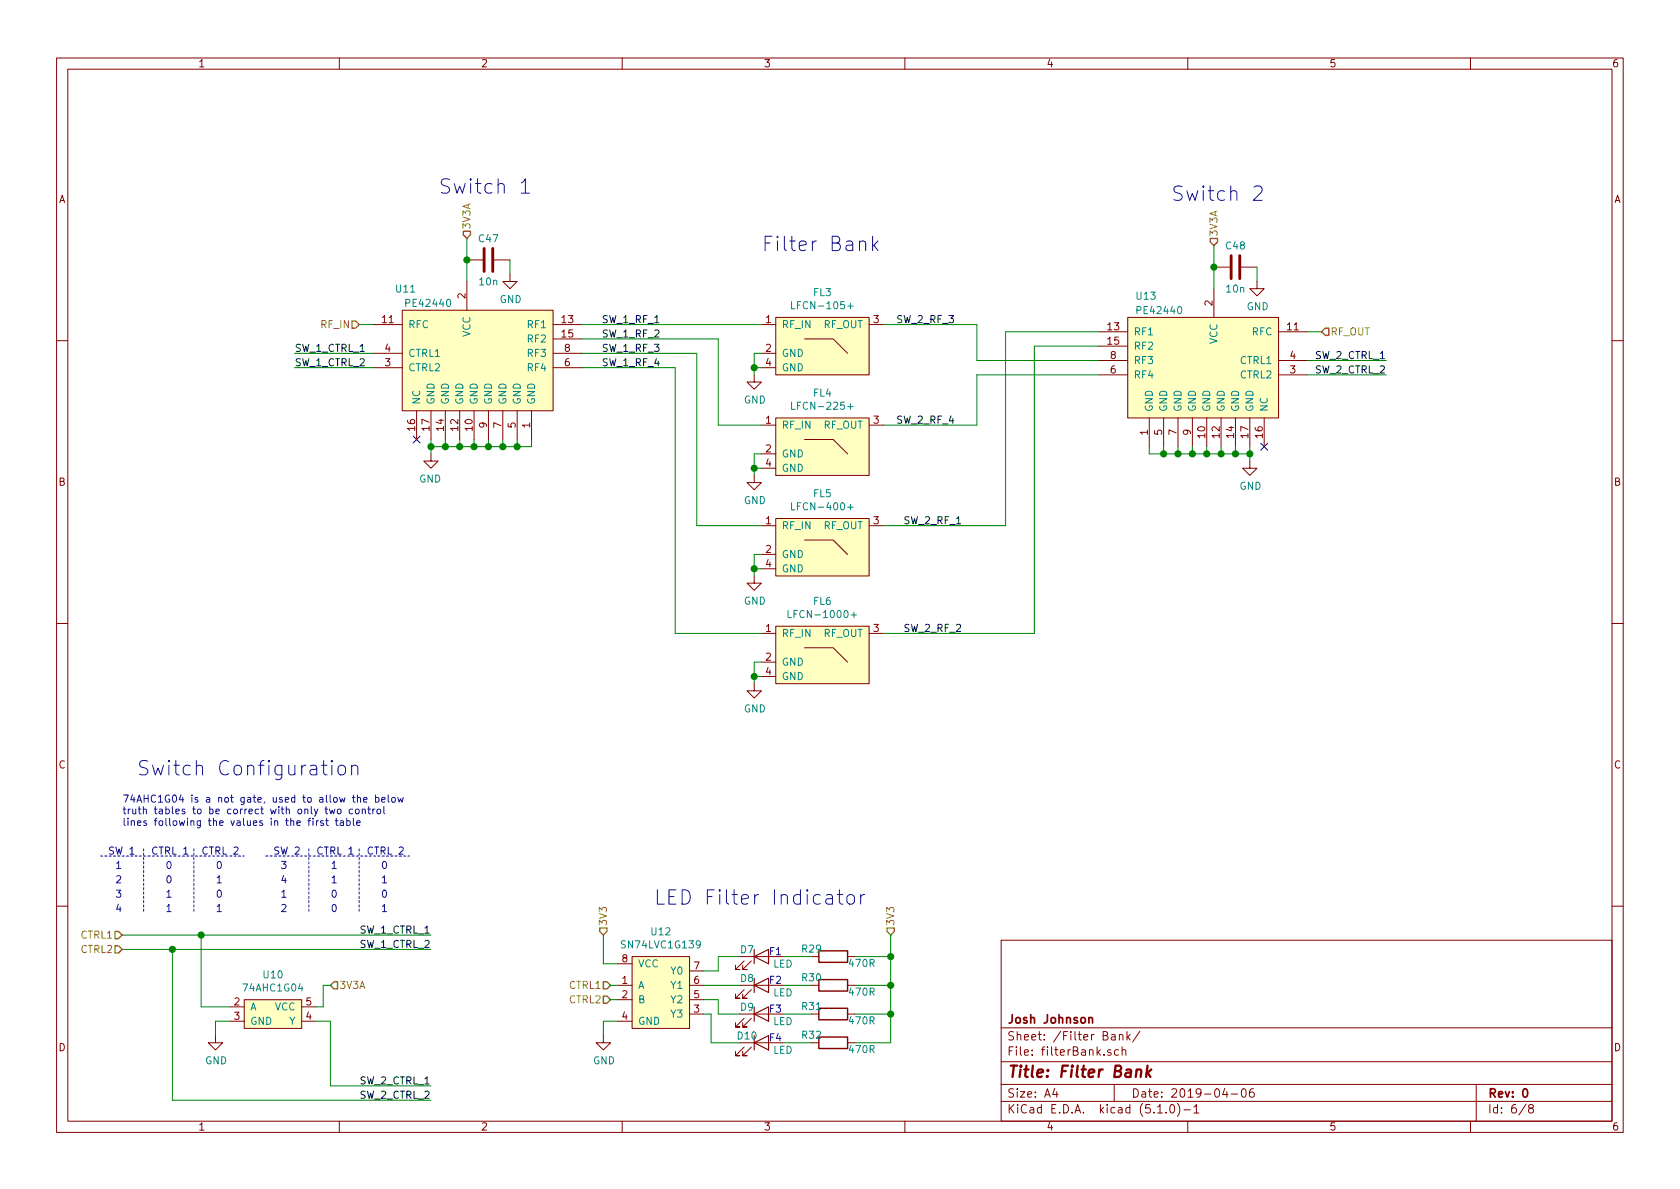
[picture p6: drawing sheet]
EESchema Schematic File Version 4
LIBS:VNA-cache
EELAYER 29 0
EELAYER END
$Descr A4 11693 8268
encoding utf-8
Sheet 6 8
Title "Filter Bank"
Date "2019-04-06"
Rev "0"
Comp "Josh Johnson"
Comment1 ""
Comment2 ""
Comment3 ""
Comment4 ""
$EndDescr
$Comp
L VNA_Symbols:PE42440 U13
U 1 1
P 8350 2650
F 0 "U13" H 7900 3250 50  0000 L CNN
F 1 "PE42440" H 7900 3150 50  0000 L CNN
F 2 "VNA_Footprints:QFN-16-1EP_3x3mm_P0.5mm_EP2.7x2.7mm_ThermalVias" H 8050 3150 50  0001 C CNN
F 3 "" H 8050 3150 50  0001 C CNN
	1    8350 2650
	1    0    0    -1  
$EndComp
Wire Wire Line
	8000 3100 8000 3150
Wire Wire Line
	8000 3150 8100 3150
Wire Wire Line
	8700 3100 8700 3150
Wire Wire Line
	8600 3100 8600 3150
Connection ~ 8600 3150
Wire Wire Line
	8600 3150 8700 3150
Wire Wire Line
	8500 3100 8500 3150
Connection ~ 8500 3150
Wire Wire Line
	8500 3150 8600 3150
Wire Wire Line
	8400 3100 8400 3150
Connection ~ 8400 3150
Wire Wire Line
	8400 3150 8500 3150
Wire Wire Line
	8300 3100 8300 3150
Connection ~ 8300 3150
Wire Wire Line
	8300 3150 8400 3150
Wire Wire Line
	8200 3100 8200 3150
Connection ~ 8200 3150
Wire Wire Line
	8200 3150 8300 3150
Wire Wire Line
	8100 3100 8100 3150
Connection ~ 8100 3150
Wire Wire Line
	8100 3150 8200 3150
$Comp
L power:GND #PWR081
U 1 1
P 8700 3200
F 0 "#PWR081" H 8700 2950 50  0001 C CNN
F 1 "GND" H 8705 3027 50  0000 C CNN
F 2 "" H 8700 3200 50  0001 C CNN
F 3 "" H 8700 3200 50  0001 C CNN
	1    8700 3200
	1    0    0    -1  
$EndComp
Connection ~ 8700 3150
NoConn ~ 8800 3100
$Comp
L Device:C C48
U 1 1
P 8600 1850
F 0 "C48" V 8450 1850 50  0000 C CNN
F 1 "10n" V 8750 1850 50  0000 C CNN
F 2 "Capacitor_SMD:C_0402_1005Metric" H 8638 1700 50  0001 C CNN
F 3 "~" H 8600 1850 50  0001 C CNN
	1    8600 1850
	0    1    1    0   
$EndComp
Wire Wire Line
	8450 2000 8450 1850
Connection ~ 8450 1850
Wire Wire Line
	8450 1850 8450 1700
Wire Wire Line
	8750 1850 8750 1950
$Comp
L power:GND #PWR082
U 1 1
P 8750 1950
F 0 "#PWR082" H 8750 1700 50  0001 C CNN
F 1 "GND" H 8755 1777 50  0000 C CNN
F 2 "" H 8750 1950 50  0001 C CNN
F 3 "" H 8750 1950 50  0001 C CNN
	1    8750 1950
	1    0    0    -1  
$EndComp
Wire Wire Line
	3700 3050 3700 3100
Wire Wire Line
	3700 3100 3600 3100
Wire Wire Line
	3000 3050 3000 3100
Wire Wire Line
	3100 3050 3100 3100
Connection ~ 3100 3100
Wire Wire Line
	3100 3100 3000 3100
Wire Wire Line
	3200 3050 3200 3100
Connection ~ 3200 3100
Wire Wire Line
	3200 3100 3100 3100
Wire Wire Line
	3300 3050 3300 3100
Connection ~ 3300 3100
Wire Wire Line
	3300 3100 3200 3100
Wire Wire Line
	3400 3050 3400 3100
Connection ~ 3400 3100
Wire Wire Line
	3400 3100 3300 3100
Wire Wire Line
	3500 3050 3500 3100
Connection ~ 3500 3100
Wire Wire Line
	3500 3100 3400 3100
Wire Wire Line
	3600 3050 3600 3100
Connection ~ 3600 3100
Wire Wire Line
	3600 3100 3500 3100
$Comp
L power:GND #PWR074
U 1 1
P 3000 3150
F 0 "#PWR074" H 3000 2900 50  0001 C CNN
F 1 "GND" H 3005 2977 50  0000 C CNN
F 2 "" H 3000 3150 50  0001 C CNN
F 3 "" H 3000 3150 50  0001 C CNN
	1    3000 3150
	-1   0    0    -1  
$EndComp
Connection ~ 3000 3100
NoConn ~ 2900 3050
Wire Wire Line
	3550 1800 3550 1900
$Comp
L power:GND #PWR075
U 1 1
P 3550 1900
F 0 "#PWR075" H 3550 1650 50  0001 C CNN
F 1 "GND" H 3555 1727 50  0000 C CNN
F 2 "" H 3550 1900 50  0001 C CNN
F 3 "" H 3550 1900 50  0001 C CNN
	1    3550 1900
	1    0    0    -1  
$EndComp
Text Label 4600 2250 2    50   ~ 6
SW_1_RF_1
Text Label 4600 2350 2    50   ~ 6
SW_1_RF_2
Text Label 4600 2450 2    50   ~ 6
SW_1_RF_3
Text Label 4600 2550 2    50   ~ 6
SW_1_RF_4
Text Label 6650 2250 2    50   ~ 6
SW_2_RF_3
Text Label 6650 2950 2    50   ~ 6
SW_2_RF_4
$Comp
L VNA_Symbols:74AHC1G04 U10
U 1 1
P 1900 7050
F 0 "U10" H 1900 7325 50  0000 C CNN
F 1 "74AHC1G04" H 1900 7234 50  0000 C CNN
F 2 "Package_TO_SOT_SMD:SOT-353_SC-70-5" H 1850 7250 50  0001 C CNN
F 3 "" H 1850 7250 50  0001 C CNN
	1    1900 7050
	1    0    0    -1  
$EndComp
Text Label 3000 6500 2    50   ~ 6
SW_1_CTRL_1
Wire Wire Line
	1400 7000 1600 7000
Wire Wire Line
	2200 7000 2250 7000
Wire Wire Line
	1600 7100 1500 7100
Wire Wire Line
	1500 7100 1500 7200
$Comp
L power:GND #PWR073
U 1 1
P 1500 7200
F 0 "#PWR073" H 1500 6950 50  0001 C CNN
F 1 "GND" H 1505 7027 50  0000 C CNN
F 2 "" H 1500 7200 50  0001 C CNN
F 3 "" H 1500 7200 50  0001 C CNN
	1    1500 7200
	1    0    0    -1  
$EndComp
Text Label 3000 7550 2    50   ~ 6
SW_2_CTRL_1
Text Label 3000 6600 2    50   ~ 6
SW_1_CTRL_2
Wire Wire Line
	1200 6600 1200 7650
Wire Wire Line
	2200 7100 2300 7100
Wire Wire Line
	2300 7550 2300 7100
Wire Wire Line
	2300 7550 3000 7550
Wire Wire Line
	1200 7650 3000 7650
Text Label 3000 7650 2    50   ~ 6
SW_2_CTRL_2
Text Notes 750  5950 0    50   ~ 6
SW 1
Text Notes 800  6050 0    50   ~ 6
1
Text Notes 800  6150 0    50   ~ 6
2
Text Notes 800  6250 0    50   ~ 6
3
Text Notes 800  6350 0    50   ~ 6
4
Text Notes 1050 5950 0    50   ~ 6
CTRL 1
Text Notes 1400 5950 0    50   ~ 6
CTRL 2
Wire Notes Line
	1000 5900 1000 6350
Wire Notes Line
	1350 5900 1350 6350
Text Notes 1500 6050 0    50   ~ 6
0
Text Notes 1500 6250 0    50   ~ 6
0
Text Notes 1500 6150 0    50   ~ 6
1
Text Notes 1500 6350 0    50   ~ 6
1
Text Notes 1900 5950 0    50   ~ 6
SW 2
Text Notes 1950 6250 0    50   ~ 6
1
Text Notes 1950 6350 0    50   ~ 6
2
Text Notes 1950 6050 0    50   ~ 6
3
Text Notes 1950 6150 0    50   ~ 6
4
Text Notes 2200 5950 0    50   ~ 6
CTRL 1
Text Notes 2550 5950 0    50   ~ 6
CTRL 2
Wire Notes Line
	2150 5900 2150 6350
Wire Notes Line
	2500 5900 2500 6350
Text Notes 2650 6050 0    50   ~ 6
0
Text Notes 2650 6250 0    50   ~ 6
0
Text Notes 2650 6150 0    50   ~ 6
1
Text Notes 2650 6350 0    50   ~ 6
1
Wire Notes Line
	1850 5950 2850 5950
Wire Notes Line
	700  5950 1700 5950
Text Notes 1150 6050 0    50   ~ 6
0
Text Notes 1150 6150 0    50   ~ 6
0
Text Notes 1150 6250 0    50   ~ 6
1
Text Notes 1150 6350 0    50   ~ 6
1
Text Notes 2300 6050 0    50   ~ 6
1
Text Notes 2300 6150 0    50   ~ 6
1
Text Notes 2300 6250 0    50   ~ 6
0
Text Notes 2300 6350 0    50   ~ 6
0
Text Notes 950  5400 0    100  ~ 6
Switch Configuration\n
Text Notes 850  5750 0    50   ~ 6
74AHC1G04 is a not gate, used to allow the below \ntruth tables to be correct with only two control\nlines following the values in the first table
Wire Wire Line
	1200 6600 3000 6600
Wire Wire Line
	1400 7000 1400 6500
Wire Wire Line
	1400 6500 3000 6500
Text Label 6700 3650 2    50   ~ 6
SW_2_RF_1
Text Label 6700 4400 2    50   ~ 6
SW_2_RF_2
$Comp
L VNA_Symbols:Filter_LFCN FL3
U 1 1
P 5700 2350
F 0 "FL3" H 5725 2675 50  0000 C CNN
F 1 "LFCN-105+" H 5725 2584 50  0000 C CNN
F 2 "VNA_Footprints:FV1206" H 5700 2500 50  0001 C CNN
F 3 "" H 5700 2500 50  0001 C CNN
	1    5700 2350
	1    0    0    -1  
$EndComp
$Comp
L VNA_Symbols:Filter_LFCN FL4
U 1 1
P 5700 3050
F 0 "FL4" H 5725 3375 50  0000 C CNN
F 1 "LFCN-225+" H 5725 3284 50  0000 C CNN
F 2 "VNA_Footprints:FV1206" H 5700 3200 50  0001 C CNN
F 3 "" H 5700 3200 50  0001 C CNN
	1    5700 3050
	1    0    0    -1  
$EndComp
$Comp
L VNA_Symbols:Filter_LFCN FL5
U 1 1
P 5700 3750
F 0 "FL5" H 5725 4075 50  0000 C CNN
F 1 "LFCN-400+" H 5725 3984 50  0000 C CNN
F 2 "VNA_Footprints:FV1206" H 5700 3900 50  0001 C CNN
F 3 "" H 5700 3900 50  0001 C CNN
	1    5700 3750
	1    0    0    -1  
$EndComp
$Comp
L VNA_Symbols:Filter_LFCN FL6
U 1 1
P 5700 4500
F 0 "FL6" H 5725 4825 50  0000 C CNN
F 1 "LFCN-1000+" H 5725 4734 50  0000 C CNN
F 2 "VNA_Footprints:FV1206" H 5700 4650 50  0001 C CNN
F 3 "" H 5700 4650 50  0001 C CNN
	1    5700 4500
	1    0    0    -1  
$EndComp
Wire Wire Line
	5300 2450 5250 2450
Wire Wire Line
	5250 2450 5250 2550
Wire Wire Line
	5300 2550 5250 2550
Connection ~ 5250 2550
Wire Wire Line
	5250 2550 5250 2600
$Comp
L power:GND #PWR077
U 1 1
P 5250 2600
F 0 "#PWR077" H 5250 2350 50  0001 C CNN
F 1 "GND" H 5255 2427 50  0000 C CNN
F 2 "" H 5250 2600 50  0001 C CNN
F 3 "" H 5250 2600 50  0001 C CNN
	1    5250 2600
	1    0    0    -1  
$EndComp
Wire Wire Line
	5300 3150 5250 3150
Wire Wire Line
	5250 3150 5250 3250
Wire Wire Line
	5300 3250 5250 3250
Connection ~ 5250 3250
Wire Wire Line
	5250 3250 5250 3300
$Comp
L power:GND #PWR078
U 1 1
P 5250 3300
F 0 "#PWR078" H 5250 3050 50  0001 C CNN
F 1 "GND" H 5255 3127 50  0000 C CNN
F 2 "" H 5250 3300 50  0001 C CNN
F 3 "" H 5250 3300 50  0001 C CNN
	1    5250 3300
	1    0    0    -1  
$EndComp
Wire Wire Line
	5300 3850 5250 3850
Wire Wire Line
	5250 3850 5250 3950
Wire Wire Line
	5300 3950 5250 3950
Connection ~ 5250 3950
Wire Wire Line
	5250 3950 5250 4000
$Comp
L power:GND #PWR079
U 1 1
P 5250 4000
F 0 "#PWR079" H 5250 3750 50  0001 C CNN
F 1 "GND" H 5255 3827 50  0000 C CNN
F 2 "" H 5250 4000 50  0001 C CNN
F 3 "" H 5250 4000 50  0001 C CNN
	1    5250 4000
	1    0    0    -1  
$EndComp
Wire Wire Line
	5300 4600 5250 4600
Wire Wire Line
	5250 4600 5250 4700
Wire Wire Line
	5300 4700 5250 4700
Connection ~ 5250 4700
Wire Wire Line
	5250 4700 5250 4750
$Comp
L power:GND #PWR080
U 1 1
P 5250 4750
F 0 "#PWR080" H 5250 4500 50  0001 C CNN
F 1 "GND" H 5255 4577 50  0000 C CNN
F 2 "" H 5250 4750 50  0001 C CNN
F 3 "" H 5250 4750 50  0001 C CNN
	1    5250 4750
	1    0    0    -1  
$EndComp
Wire Wire Line
	3250 1650 3250 1800
Wire Wire Line
	2500 2250 2600 2250
Wire Wire Line
	9100 2300 9200 2300
$Comp
L Device:C C47
U 1 1
P 3400 1800
F 0 "C47" V 3250 1800 50  0000 C CNN
F 1 "10n" V 3550 1800 50  0000 C CNN
F 2 "Capacitor_SMD:C_0402_1005Metric" H 3438 1650 50  0001 C CNN
F 3 "~" H 3400 1800 50  0001 C CNN
	1    3400 1800
	0    1    1    0   
$EndComp
Connection ~ 3250 1800
Wire Wire Line
	3250 1800 3250 1950
Text Notes 5300 1750 0    100  ~ 6
Filter Bank
Text Notes 3050 1350 0    100  ~ 6
Switch 1
Text Notes 8150 1400 0    100  ~ 6
Switch 2
Connection ~ 1200 6600
Connection ~ 1400 6500
Wire Wire Line
	1200 6600 850  6600
Wire Wire Line
	1400 6500 850  6500
Text HLabel 2500 2250 0    50   Input ~ 6
RF_IN
Text HLabel 9200 2300 2    50   Input ~ 6
RF_OUT
Text HLabel 850  6500 0    50   Input ~ 6
CTRL1
Text HLabel 850  6600 0    50   Input ~ 6
CTRL2
Wire Wire Line
	5000 2350 5000 2950
Wire Wire Line
	4050 2350 5000 2350
Wire Wire Line
	5000 2950 5300 2950
Wire Wire Line
	4850 2450 4850 3650
Wire Wire Line
	4050 2450 4850 2450
Wire Wire Line
	4850 3650 5300 3650
Wire Wire Line
	4700 2550 4700 4400
Wire Wire Line
	4050 2550 4700 2550
Wire Wire Line
	4700 4400 5300 4400
Wire Wire Line
	2600 2550 2050 2550
Wire Wire Line
	2600 2450 2050 2450
Text Label 2050 2550 0    50   ~ 6
SW_1_CTRL_2
Text Label 2050 2450 0    50   ~ 6
SW_1_CTRL_1
$Comp
L VNA_Symbols:PE42440 U11
U 1 1
P 3350 2600
F 0 "U11" H 3800 3200 50  0000 L CNN
F 1 "PE42440" H 3550 3100 50  0000 L CNN
F 2 "VNA_Footprints:QFN-16-1EP_3x3mm_P0.5mm_EP2.7x2.7mm_ThermalVias" H 3050 3100 50  0001 C CNN
F 3 "" H 3050 3100 50  0001 C CNN
	1    3350 2600
	-1   0    0    -1  
$EndComp
Wire Wire Line
	9100 2600 9650 2600
Wire Wire Line
	9100 2500 9650 2500
Text Label 9650 2600 2    50   ~ 6
SW_2_CTRL_2
Text Label 9650 2500 2    50   ~ 6
SW_2_CTRL_1
Wire Wire Line
	4050 2250 5300 2250
Wire Wire Line
	3000 3150 3000 3100
Wire Wire Line
	8700 3200 8700 3150
Wire Wire Line
	6800 2250 6800 2500
Wire Wire Line
	6800 2500 7650 2500
Wire Wire Line
	6150 2250 6800 2250
Wire Wire Line
	6800 2950 6800 2600
Wire Wire Line
	6800 2600 7650 2600
Wire Wire Line
	6150 2950 6800 2950
Wire Wire Line
	7000 3650 7000 2300
Wire Wire Line
	7000 2300 7650 2300
Wire Wire Line
	6150 3650 7000 3650
Wire Wire Line
	7200 2400 7200 4400
Wire Wire Line
	7200 2400 7650 2400
Wire Wire Line
	6150 4400 7200 4400
Text HLabel 3250 1650 1    50   Input ~ 6
3V3A
Text HLabel 8450 1700 1    50   Input ~ 6
3V3A
Text HLabel 2300 6850 2    50   Input ~ 6
3V3A
Wire Wire Line
	2300 6850 2250 6850
Wire Wire Line
	2250 6850 2250 7000
$Comp
L VNA_Symbols:SN74LVC1G139 U12
U 1 1
P 4600 6900
F 0 "U12" H 4600 7325 50  0000 C CNN
F 1 "SN74LVC1G139" H 4600 7234 50  0000 C CNN
F 2 "VNA_Footprints:VSSOP-8_2.9x3.15mm_P0.65" H 4700 7150 100 0001 C CNN
F 3 "" H 4700 7150 100 0001 C CNN
	1    4600 6900
	1    0    0    -1  
$EndComp
Wire Wire Line
	4300 6700 4200 6700
Wire Wire Line
	4300 7100 4200 7100
Wire Wire Line
	4200 7100 4200 7200
$Comp
L power:GND #PWR076
U 1 1
P 4200 7200
F 0 "#PWR076" H 4200 6950 50  0001 C CNN
F 1 "GND" H 4205 7027 50  0000 C CNN
F 2 "" H 4200 7200 50  0001 C CNN
F 3 "" H 4200 7200 50  0001 C CNN
	1    4200 7200
	1    0    0    -1  
$EndComp
Text HLabel 4200 6500 1    50   Input ~ 6
3V3
Wire Wire Line
	4200 6500 4200 6700
Text HLabel 4250 6850 0    50   Input ~ 6
CTRL1
Text HLabel 4250 6950 0    50   Input ~ 6
CTRL2
Wire Wire Line
	4300 6850 4250 6850
Wire Wire Line
	4250 6950 4300 6950
Wire Wire Line
	5650 7250 5450 7250
Wire Wire Line
	5950 6650 6200 6650
Wire Wire Line
	5650 7050 5450 7050
Wire Wire Line
	5950 6850 6200 6850
Wire Wire Line
	5650 6850 5450 6850
Wire Wire Line
	5950 7050 6200 7050
$Comp
L Device:R R29
U 1 1
P 5800 6650
F 0 "R29" V 5850 6800 50  0000 C CNN
F 1 "470R" V 5750 6450 50  0000 C CNN
F 2 "Resistor_SMD:R_0603_1608Metric" V 5730 6650 50  0001 C CNN
F 3 "~" H 5800 6650 50  0001 C CNN
	1    5800 6650
	0    -1   -1   0   
$EndComp
Wire Wire Line
	5650 6650 5450 6650
Wire Wire Line
	5950 7250 6200 7250
Wire Wire Line
	4900 6750 5000 6750
Wire Wire Line
	5000 6750 5000 6650
Wire Wire Line
	5000 6650 5150 6650
Wire Wire Line
	4900 6850 5150 6850
Wire Wire Line
	4900 6950 5000 6950
Wire Wire Line
	5000 6950 5000 7050
Wire Wire Line
	5000 7050 5150 7050
Wire Wire Line
	4900 7050 4950 7050
Wire Wire Line
	4950 7050 4950 7250
Wire Wire Line
	4950 7250 5150 7250
Wire Wire Line
	6200 6650 6200 6850
Connection ~ 6200 6850
Wire Wire Line
	6200 6850 6200 7050
Connection ~ 6200 7050
Wire Wire Line
	6200 7050 6200 7250
Text HLabel 6200 6500 1    50   Input ~ 6
3V3
Wire Wire Line
	6200 6500 6200 6650
Connection ~ 6200 6650
$Comp
L Device:LED D7
U 1 1
P 5300 6650
F 0 "D7" H 5200 6700 50  0000 C CNN
F 1 "LED" H 5450 6600 50  0000 C CNN
F 2 "LED_SMD:LED_0603_1608Metric" H 5300 6650 50  0001 C CNN
F 3 "~" H 5300 6650 50  0001 C CNN
	1    5300 6650
	1    0    0    -1  
$EndComp
$Comp
L Device:LED D8
U 1 1
P 5300 6850
F 0 "D8" H 5200 6900 50  0000 C CNN
F 1 "LED" H 5450 6800 50  0000 C CNN
F 2 "LED_SMD:LED_0603_1608Metric" H 5300 6850 50  0001 C CNN
F 3 "~" H 5300 6850 50  0001 C CNN
	1    5300 6850
	1    0    0    -1  
$EndComp
$Comp
L Device:LED D9
U 1 1
P 5300 7050
F 0 "D9" H 5200 7100 50  0000 C CNN
F 1 "LED" H 5450 7000 50  0000 C CNN
F 2 "LED_SMD:LED_0603_1608Metric" H 5300 7050 50  0001 C CNN
F 3 "~" H 5300 7050 50  0001 C CNN
	1    5300 7050
	1    0    0    -1  
$EndComp
$Comp
L Device:LED D10
U 1 1
P 5300 7250
F 0 "D10" H 5200 7300 50  0000 C CNN
F 1 "LED" H 5450 7200 50  0000 C CNN
F 2 "LED_SMD:LED_0603_1608Metric" H 5300 7250 50  0001 C CNN
F 3 "~" H 5300 7250 50  0001 C CNN
	1    5300 7250
	1    0    0    -1  
$EndComp
$Comp
L Device:R R30
U 1 1
P 5800 6850
F 0 "R30" V 5850 7000 50  0000 C CNN
F 1 "470R" V 5750 6650 50  0000 C CNN
F 2 "Resistor_SMD:R_0603_1608Metric" V 5730 6850 50  0001 C CNN
F 3 "~" H 5800 6850 50  0001 C CNN
	1    5800 6850
	0    -1   -1   0   
$EndComp
$Comp
L Device:R R31
U 1 1
P 5800 7050
F 0 "R31" V 5850 7200 50  0000 C CNN
F 1 "470R" V 5750 6850 50  0000 C CNN
F 2 "Resistor_SMD:R_0603_1608Metric" V 5730 7050 50  0001 C CNN
F 3 "~" H 5800 7050 50  0001 C CNN
	1    5800 7050
	0    -1   -1   0   
$EndComp
$Comp
L Device:R R32
U 1 1
P 5800 7250
F 0 "R32" V 5850 7400 50  0000 C CNN
F 1 "470R" V 5750 7050 50  0000 C CNN
F 2 "Resistor_SMD:R_0603_1608Metric" V 5730 7250 50  0001 C CNN
F 3 "~" H 5800 7250 50  0001 C CNN
	1    5800 7250
	0    -1   -1   0   
$EndComp
Text Notes 5350 6650 0    50   ~ 6
F1
Text Notes 5350 6850 0    50   ~ 6
F2
Text Notes 5350 7050 0    50   ~ 6
F3
Text Notes 5350 7250 0    50   ~ 6
F4
Text Notes 4550 6300 0    100  ~ 6
LED Filter Indicator
$EndSCHEMATC
